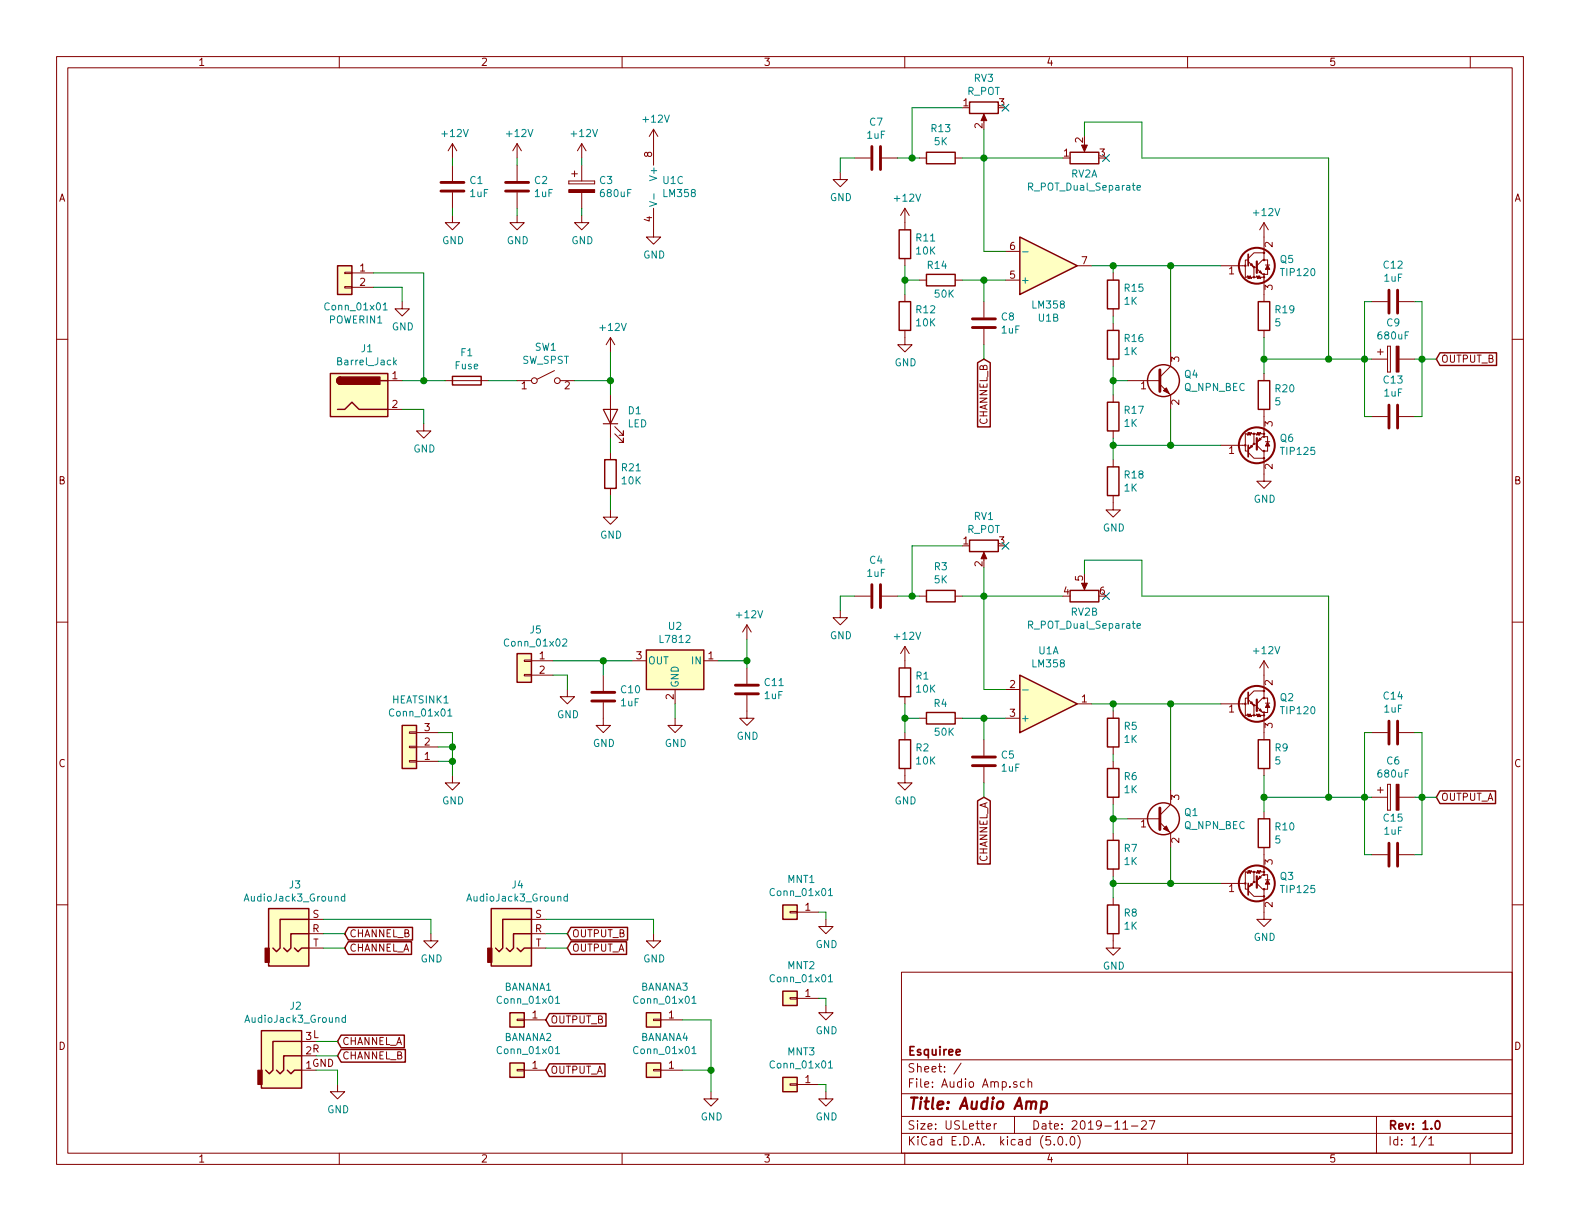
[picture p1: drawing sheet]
EESchema Schematic File Version 4
LIBS:Audio Amp-cache
EELAYER 26 0
EELAYER END
$Descr USLetter 11000 8500
encoding utf-8
Sheet 1 1
Title "Audio Amp"
Date "2019-11-27"
Rev "1.0"
Comp "Esquiree"
Comment1 ""
Comment2 ""
Comment3 ""
Comment4 ""
$EndDescr
$Comp
L Connector:Barrel_Jack J1
U 1 1
P 2500 2750
F 0 "J1" H 2555 3075 50  0000 C CNN
F 1 "Barrel_Jack" H 2555 2984 50  0000 C CNN
F 2 "DigiKey Library:BARREL_JACK" H 2550 2710 50  0001 C CNN
F 3 "~" H 2550 2710 50  0001 C CNN
	1    2500 2750
	1    0    0    -1  
$EndComp
$Comp
L Device:Fuse F1
U 1 1
P 3250 2650
F 0 "F1" V 3053 2650 50  0000 C CNN
F 1 "Fuse" V 3144 2650 50  0000 C CNN
F 2 "Resistors_SMD:R_1812" V 3180 2650 50  0001 C CNN
F 3 "~" H 3250 2650 50  0001 C CNN
	1    3250 2650
	0    1    1    0   
$EndComp
$Comp
L power:GND #PWR0101
U 1 1
P 2950 2950
F 0 "#PWR0101" H 2950 2700 50  0001 C CNN
F 1 "GND" H 2955 2777 50  0000 C CNN
F 2 "" H 2950 2950 50  0001 C CNN
F 3 "" H 2950 2950 50  0001 C CNN
	1    2950 2950
	1    0    0    -1  
$EndComp
$Comp
L power:+12V #PWR0102
U 1 1
P 4250 2450
F 0 "#PWR0102" H 4250 2300 50  0001 C CNN
F 1 "+12V" H 4265 2623 50  0000 C CNN
F 2 "" H 4250 2450 50  0001 C CNN
F 3 "" H 4250 2450 50  0001 C CNN
	1    4250 2450
	1    0    0    -1  
$EndComp
Wire Wire Line
	2950 2950 2950 2850
Wire Wire Line
	2950 2850 2800 2850
Wire Wire Line
	2800 2650 2950 2650
Wire Wire Line
	3400 2650 3600 2650
$Comp
L Device:C C1
U 1 1
P 3150 1300
F 0 "C1" H 3265 1346 50  0000 L CNN
F 1 "1uF" H 3265 1255 50  0000 L CNN
F 2 "Capacitors_SMD:C_0805" H 3188 1150 50  0001 C CNN
F 3 "~" H 3150 1300 50  0001 C CNN
	1    3150 1300
	1    0    0    -1  
$EndComp
$Comp
L power:GND #PWR0103
U 1 1
P 3150 1500
F 0 "#PWR0103" H 3150 1250 50  0001 C CNN
F 1 "GND" H 3155 1327 50  0000 C CNN
F 2 "" H 3150 1500 50  0001 C CNN
F 3 "" H 3150 1500 50  0001 C CNN
	1    3150 1500
	1    0    0    -1  
$EndComp
$Comp
L power:+12V #PWR0104
U 1 1
P 3150 1100
F 0 "#PWR0104" H 3150 950 50  0001 C CNN
F 1 "+12V" H 3165 1273 50  0000 C CNN
F 2 "" H 3150 1100 50  0001 C CNN
F 3 "" H 3150 1100 50  0001 C CNN
	1    3150 1100
	1    0    0    -1  
$EndComp
Wire Wire Line
	3150 1100 3150 1150
Wire Wire Line
	3150 1450 3150 1500
$Comp
L Device:C C2
U 1 1
P 3600 1300
F 0 "C2" H 3715 1346 50  0000 L CNN
F 1 "1uF" H 3715 1255 50  0000 L CNN
F 2 "Capacitors_SMD:C_0805" H 3638 1150 50  0001 C CNN
F 3 "~" H 3600 1300 50  0001 C CNN
	1    3600 1300
	1    0    0    -1  
$EndComp
$Comp
L power:GND #PWR0105
U 1 1
P 3600 1500
F 0 "#PWR0105" H 3600 1250 50  0001 C CNN
F 1 "GND" H 3605 1327 50  0000 C CNN
F 2 "" H 3600 1500 50  0001 C CNN
F 3 "" H 3600 1500 50  0001 C CNN
	1    3600 1500
	1    0    0    -1  
$EndComp
$Comp
L power:+12V #PWR0106
U 1 1
P 3600 1100
F 0 "#PWR0106" H 3600 950 50  0001 C CNN
F 1 "+12V" H 3615 1273 50  0000 C CNN
F 2 "" H 3600 1100 50  0001 C CNN
F 3 "" H 3600 1100 50  0001 C CNN
	1    3600 1100
	1    0    0    -1  
$EndComp
Wire Wire Line
	3600 1100 3600 1150
Wire Wire Line
	3600 1450 3600 1500
$Comp
L Device:CP C3
U 1 1
P 4050 1300
F 0 "C3" H 4168 1346 50  0000 L CNN
F 1 "680uF" H 4168 1255 50  0000 L CNN
F 2 "Capacitors_SMD:CP_Elec_10x10.5" H 4088 1150 50  0001 C CNN
F 3 "~" H 4050 1300 50  0001 C CNN
	1    4050 1300
	1    0    0    -1  
$EndComp
$Comp
L power:+12V #PWR0107
U 1 1
P 4050 1100
F 0 "#PWR0107" H 4050 950 50  0001 C CNN
F 1 "+12V" H 4065 1273 50  0000 C CNN
F 2 "" H 4050 1100 50  0001 C CNN
F 3 "" H 4050 1100 50  0001 C CNN
	1    4050 1100
	1    0    0    -1  
$EndComp
Wire Wire Line
	4050 1100 4050 1150
$Comp
L power:GND #PWR0108
U 1 1
P 4050 1500
F 0 "#PWR0108" H 4050 1250 50  0001 C CNN
F 1 "GND" H 4055 1327 50  0000 C CNN
F 2 "" H 4050 1500 50  0001 C CNN
F 3 "" H 4050 1500 50  0001 C CNN
	1    4050 1500
	1    0    0    -1  
$EndComp
Wire Wire Line
	4050 1450 4050 1500
$Comp
L Device:R R2
U 1 1
P 6300 5250
F 0 "R2" H 6370 5296 50  0000 L CNN
F 1 "10K" H 6370 5205 50  0000 L CNN
F 2 "Resistors_SMD:R_0805" V 6230 5250 50  0001 C CNN
F 3 "~" H 6300 5250 50  0001 C CNN
	1    6300 5250
	1    0    0    -1  
$EndComp
$Comp
L Device:R R1
U 1 1
P 6300 4750
F 0 "R1" H 6370 4796 50  0000 L CNN
F 1 "10K" H 6370 4705 50  0000 L CNN
F 2 "Resistors_SMD:R_0805" V 6230 4750 50  0001 C CNN
F 3 "~" H 6300 4750 50  0001 C CNN
	1    6300 4750
	1    0    0    -1  
$EndComp
$Comp
L power:GND #PWR0109
U 1 1
P 6300 5400
F 0 "#PWR0109" H 6300 5150 50  0001 C CNN
F 1 "GND" H 6305 5227 50  0000 C CNN
F 2 "" H 6300 5400 50  0001 C CNN
F 3 "" H 6300 5400 50  0001 C CNN
	1    6300 5400
	1    0    0    -1  
$EndComp
$Comp
L power:+12V #PWR0110
U 1 1
P 6300 4600
F 0 "#PWR0110" H 6300 4450 50  0001 C CNN
F 1 "+12V" H 6315 4773 50  0000 C CNN
F 2 "" H 6300 4600 50  0001 C CNN
F 3 "" H 6300 4600 50  0001 C CNN
	1    6300 4600
	1    0    0    -1  
$EndComp
Wire Wire Line
	6300 5100 6300 5000
$Comp
L Device:R R4
U 1 1
P 6550 5000
F 0 "R4" V 6650 4950 50  0000 L CNN
F 1 "50K" V 6450 4900 50  0000 L CNN
F 2 "Resistors_SMD:R_0805" V 6480 5000 50  0001 C CNN
F 3 "~" H 6550 5000 50  0001 C CNN
	1    6550 5000
	0    -1   -1   0   
$EndComp
Wire Wire Line
	6400 5000 6300 5000
Connection ~ 6300 5000
Wire Wire Line
	6300 5000 6300 4900
$Comp
L Amplifier_Operational:LM358 U1
U 1 1
P 7300 4900
F 0 "U1" H 7300 4533 50  0000 C CNN
F 1 "LM358" H 7300 4624 50  0000 C CNN
F 2 "" H 7300 4900 50  0001 C CNN
F 3 "http://www.ti.com/lit/ds/symlink/lm2904-n.pdf" H 7300 4900 50  0001 C CNN
	1    7300 4900
	1    0    0    1   
$EndComp
$Comp
L Amplifier_Operational:LM358 U1
U 2 1
P 7300 1850
F 0 "U1" H 7300 2217 50  0000 C CNN
F 1 "LM358" H 7300 2126 50  0000 C CNN
F 2 "Housings_SOIC:SOIC-8_3.9x4.9mm_Pitch1.27mm" H 7300 1850 50  0001 C CNN
F 3 "http://www.ti.com/lit/ds/symlink/lm2904-n.pdf" H 7300 1850 50  0001 C CNN
	2    7300 1850
	1    0    0    1   
$EndComp
$Comp
L Amplifier_Operational:LM358 U1
U 3 1
P 4650 1300
F 0 "U1" H 4608 1346 50  0000 L CNN
F 1 "LM358" H 4608 1255 50  0000 L CNN
F 2 "" H 4650 1300 50  0001 C CNN
F 3 "http://www.ti.com/lit/ds/symlink/lm2904-n.pdf" H 4650 1300 50  0001 C CNN
	3    4650 1300
	1    0    0    -1  
$EndComp
$Comp
L power:GND #PWR0111
U 1 1
P 4550 1600
F 0 "#PWR0111" H 4550 1350 50  0001 C CNN
F 1 "GND" H 4555 1427 50  0000 C CNN
F 2 "" H 4550 1600 50  0001 C CNN
F 3 "" H 4550 1600 50  0001 C CNN
	1    4550 1600
	1    0    0    -1  
$EndComp
$Comp
L power:+12V #PWR0112
U 1 1
P 4550 1000
F 0 "#PWR0112" H 4550 850 50  0001 C CNN
F 1 "+12V" H 4565 1173 50  0000 C CNN
F 2 "" H 4550 1000 50  0001 C CNN
F 3 "" H 4550 1000 50  0001 C CNN
	1    4550 1000
	1    0    0    -1  
$EndComp
$Comp
L Device:C C5
U 1 1
P 6850 5300
F 0 "C5" H 6965 5346 50  0000 L CNN
F 1 "1uF" H 6965 5255 50  0000 L CNN
F 2 "Capacitors_SMD:C_0805" H 6888 5150 50  0001 C CNN
F 3 "~" H 6850 5300 50  0001 C CNN
	1    6850 5300
	1    0    0    -1  
$EndComp
Wire Wire Line
	6850 5150 6850 5000
Wire Wire Line
	6850 5000 7000 5000
Wire Wire Line
	6850 5000 6700 5000
Connection ~ 6850 5000
Text GLabel 6850 5550 3    50   Input ~ 0
CHANNEL_A
Wire Wire Line
	6850 5550 6850 5450
$Comp
L Device:R R3
U 1 1
P 6550 4150
F 0 "R3" V 6343 4150 50  0000 C CNN
F 1 "5K" V 6434 4150 50  0000 C CNN
F 2 "Resistors_SMD:R_0805" V 6480 4150 50  0001 C CNN
F 3 "~" H 6550 4150 50  0001 C CNN
	1    6550 4150
	0    1    1    0   
$EndComp
$Comp
L Device:C C4
U 1 1
P 6100 4150
F 0 "C4" V 5848 4150 50  0000 C CNN
F 1 "1uF" V 5939 4150 50  0000 C CNN
F 2 "Capacitors_SMD:C_0805" H 6138 4000 50  0001 C CNN
F 3 "~" H 6100 4150 50  0001 C CNN
	1    6100 4150
	0    1    1    0   
$EndComp
$Comp
L power:GND #PWR0113
U 1 1
P 5850 4250
F 0 "#PWR0113" H 5850 4000 50  0001 C CNN
F 1 "GND" H 5855 4077 50  0000 C CNN
F 2 "" H 5850 4250 50  0001 C CNN
F 3 "" H 5850 4250 50  0001 C CNN
	1    5850 4250
	1    0    0    -1  
$EndComp
Wire Wire Line
	5850 4250 5850 4150
Wire Wire Line
	5850 4150 5950 4150
Wire Wire Line
	6250 4150 6350 4150
$Comp
L Device:R_POT RV1
U 1 1
P 6850 3800
F 0 "RV1" V 6643 3800 50  0000 C CNN
F 1 "R_POT" V 6734 3800 50  0000 C CNN
F 2 "TEST:Potentiometer_Trimmer_Vishay_T73YP_Horizontal" H 6850 3800 50  0001 C CNN
F 3 "~" H 6850 3800 50  0001 C CNN
	1    6850 3800
	0    -1   1    0   
$EndComp
Wire Wire Line
	6850 3950 6850 4150
Wire Wire Line
	6850 4150 6700 4150
Wire Wire Line
	6700 3800 6350 3800
Wire Wire Line
	6350 3800 6350 4150
Connection ~ 6350 4150
Wire Wire Line
	6350 4150 6400 4150
Wire Wire Line
	7000 4800 6850 4800
Wire Wire Line
	6850 4800 6850 4150
Connection ~ 6850 4150
Wire Wire Line
	7400 4150 6850 4150
Wire Wire Line
	7550 4000 7550 3900
Wire Wire Line
	7550 3900 7950 3900
Wire Wire Line
	7950 3900 7950 4150
NoConn ~ 7700 4150
NoConn ~ 7000 3800
$Comp
L Device:R R5
U 1 1
P 7750 5100
F 0 "R5" H 7820 5146 50  0000 L CNN
F 1 "1K" H 7820 5055 50  0000 L CNN
F 2 "Resistors_SMD:R_0805" V 7680 5100 50  0001 C CNN
F 3 "~" H 7750 5100 50  0001 C CNN
	1    7750 5100
	1    0    0    -1  
$EndComp
$Comp
L Device:R R6
U 1 1
P 7750 5450
F 0 "R6" H 7820 5496 50  0000 L CNN
F 1 "1K" H 7820 5405 50  0000 L CNN
F 2 "Resistors_SMD:R_0805" V 7680 5450 50  0001 C CNN
F 3 "~" H 7750 5450 50  0001 C CNN
	1    7750 5450
	1    0    0    -1  
$EndComp
Wire Wire Line
	7750 5300 7750 5250
Wire Wire Line
	7750 4950 7750 4900
Wire Wire Line
	7750 4900 7600 4900
$Comp
L Device:Q_NPN_BEC Q1
U 1 1
P 8050 5700
F 0 "Q1" H 8241 5746 50  0000 L CNN
F 1 "Q_NPN_BEC" H 8241 5655 50  0000 L CNN
F 2 "TO_SOT_Packages_SMD:SOT-23" H 8250 5800 50  0001 C CNN
F 3 "~" H 8050 5700 50  0001 C CNN
	1    8050 5700
	1    0    0    -1  
$EndComp
$Comp
L Device:R R7
U 1 1
P 7750 5950
F 0 "R7" H 7820 5996 50  0000 L CNN
F 1 "1K" H 7820 5905 50  0000 L CNN
F 2 "Resistors_SMD:R_0805" V 7680 5950 50  0001 C CNN
F 3 "~" H 7750 5950 50  0001 C CNN
	1    7750 5950
	1    0    0    -1  
$EndComp
Wire Wire Line
	7750 5800 7750 5700
Wire Wire Line
	7850 5700 7750 5700
Connection ~ 7750 5700
Wire Wire Line
	7750 5700 7750 5600
Wire Wire Line
	8150 4900 7750 4900
Wire Wire Line
	8150 4900 8150 5500
Connection ~ 7750 4900
Wire Wire Line
	7750 6100 7750 6150
Wire Wire Line
	7750 6150 8150 6150
Wire Wire Line
	8150 6150 8150 5900
$Comp
L Device:R R8
U 1 1
P 7750 6400
F 0 "R8" H 7820 6446 50  0000 L CNN
F 1 "1K" H 7820 6355 50  0000 L CNN
F 2 "Resistors_SMD:R_0805" V 7680 6400 50  0001 C CNN
F 3 "~" H 7750 6400 50  0001 C CNN
	1    7750 6400
	1    0    0    -1  
$EndComp
Wire Wire Line
	7750 6250 7750 6150
Connection ~ 7750 6150
$Comp
L power:GND #PWR0114
U 1 1
P 7750 6550
F 0 "#PWR0114" H 7750 6300 50  0001 C CNN
F 1 "GND" H 7755 6377 50  0000 C CNN
F 2 "" H 7750 6550 50  0001 C CNN
F 3 "" H 7750 6550 50  0001 C CNN
	1    7750 6550
	1    0    0    -1  
$EndComp
$Comp
L Transistor_BJT:TIP120 Q2
U 1 1
P 8700 4900
F 0 "Q2" H 8907 4946 50  0000 L CNN
F 1 "TIP120" H 8907 4855 50  0000 L CNN
F 2 "TEST:TO-220-3_Horizontal_SOLDERTAB" H 8900 4825 50  0001 L CIN
F 3 "http://www.fairchildsemi.com/ds/TI/TIP120.pdf" H 8700 4900 50  0001 L CNN
	1    8700 4900
	1    0    0    -1  
$EndComp
$Comp
L Transistor_BJT:TIP125 Q3
U 1 1
P 8700 6150
F 0 "Q3" H 8907 6104 50  0000 L CNN
F 1 "TIP125" H 8907 6195 50  0000 L CNN
F 2 "TEST:TO-220-3_Horizontal_SOLDERTAB" H 8900 6075 50  0001 L CIN
F 3 "http://www.fairchildsemi.com/ds/TI/TIP125.pdf" H 8700 6150 50  0001 L CNN
	1    8700 6150
	1    0    0    1   
$EndComp
Wire Wire Line
	8500 4900 8150 4900
Connection ~ 8150 4900
Wire Wire Line
	8500 6150 8150 6150
Connection ~ 8150 6150
$Comp
L Device:R R9
U 1 1
P 8800 5250
F 0 "R9" H 8870 5296 50  0000 L CNN
F 1 "5" H 8870 5205 50  0000 L CNN
F 2 "Resistors_THT:R_Axial_DIN0411_L9.9mm_D3.6mm_P15.24mm_Horizontal" V 8730 5250 50  0001 C CNN
F 3 "~" H 8800 5250 50  0001 C CNN
	1    8800 5250
	1    0    0    -1  
$EndComp
$Comp
L Device:R R10
U 1 1
P 8800 5800
F 0 "R10" H 8870 5846 50  0000 L CNN
F 1 "5" H 8870 5755 50  0000 L CNN
F 2 "Resistors_THT:R_Axial_DIN0411_L9.9mm_D3.6mm_P15.24mm_Horizontal" V 8730 5800 50  0001 C CNN
F 3 "~" H 8800 5800 50  0001 C CNN
	1    8800 5800
	1    0    0    -1  
$EndComp
$Comp
L power:GND #PWR0115
U 1 1
P 8800 6350
F 0 "#PWR0115" H 8800 6100 50  0001 C CNN
F 1 "GND" H 8805 6177 50  0000 C CNN
F 2 "" H 8800 6350 50  0001 C CNN
F 3 "" H 8800 6350 50  0001 C CNN
	1    8800 6350
	1    0    0    -1  
$EndComp
$Comp
L power:+12V #PWR0116
U 1 1
P 8800 4700
F 0 "#PWR0116" H 8800 4550 50  0001 C CNN
F 1 "+12V" H 8815 4873 50  0000 C CNN
F 2 "" H 8800 4700 50  0001 C CNN
F 3 "" H 8800 4700 50  0001 C CNN
	1    8800 4700
	1    0    0    -1  
$EndComp
Wire Wire Line
	8800 5650 8800 5550
$Comp
L Device:CP C6
U 1 1
P 9700 5550
F 0 "C6" V 9445 5550 50  0000 C CNN
F 1 "680uF" V 9536 5550 50  0000 C CNN
F 2 "Capacitors_SMD:CP_Elec_10x10.5" H 9738 5400 50  0001 C CNN
F 3 "~" H 9700 5550 50  0001 C CNN
	1    9700 5550
	0    -1   1    0   
$EndComp
Connection ~ 8800 5550
Wire Wire Line
	8800 5550 8800 5400
Wire Wire Line
	9250 4150 9250 5550
Wire Wire Line
	7950 4150 9250 4150
Wire Wire Line
	8800 5550 9250 5550
Connection ~ 9250 5550
Wire Wire Line
	9250 5550 9500 5550
Text GLabel 10000 5550 2    50   Input ~ 0
OUTPUT_A
Wire Wire Line
	10000 5550 9900 5550
$Comp
L Device:R R12
U 1 1
P 6300 2200
F 0 "R12" H 6370 2246 50  0000 L CNN
F 1 "10K" H 6370 2155 50  0000 L CNN
F 2 "Resistors_SMD:R_0805" V 6230 2200 50  0001 C CNN
F 3 "~" H 6300 2200 50  0001 C CNN
	1    6300 2200
	1    0    0    -1  
$EndComp
$Comp
L Device:R R11
U 1 1
P 6300 1700
F 0 "R11" H 6370 1746 50  0000 L CNN
F 1 "10K" H 6370 1655 50  0000 L CNN
F 2 "Resistors_SMD:R_0805" V 6230 1700 50  0001 C CNN
F 3 "~" H 6300 1700 50  0001 C CNN
	1    6300 1700
	1    0    0    -1  
$EndComp
$Comp
L power:GND #PWR0117
U 1 1
P 6300 2350
F 0 "#PWR0117" H 6300 2100 50  0001 C CNN
F 1 "GND" H 6305 2177 50  0000 C CNN
F 2 "" H 6300 2350 50  0001 C CNN
F 3 "" H 6300 2350 50  0001 C CNN
	1    6300 2350
	1    0    0    -1  
$EndComp
$Comp
L power:+12V #PWR0118
U 1 1
P 6300 1550
F 0 "#PWR0118" H 6300 1400 50  0001 C CNN
F 1 "+12V" H 6315 1723 50  0000 C CNN
F 2 "" H 6300 1550 50  0001 C CNN
F 3 "" H 6300 1550 50  0001 C CNN
	1    6300 1550
	1    0    0    -1  
$EndComp
Wire Wire Line
	6300 2050 6300 1950
$Comp
L Device:R R14
U 1 1
P 6550 1950
F 0 "R14" V 6650 1900 50  0000 L CNN
F 1 "50K" V 6450 1850 50  0000 L CNN
F 2 "Resistors_SMD:R_0805" V 6480 1950 50  0001 C CNN
F 3 "~" H 6550 1950 50  0001 C CNN
	1    6550 1950
	0    -1   -1   0   
$EndComp
Wire Wire Line
	6400 1950 6300 1950
Connection ~ 6300 1950
Wire Wire Line
	6300 1950 6300 1850
$Comp
L Device:C C8
U 1 1
P 6850 2250
F 0 "C8" H 6965 2296 50  0000 L CNN
F 1 "1uF" H 6965 2205 50  0000 L CNN
F 2 "Capacitors_SMD:C_0805" H 6888 2100 50  0001 C CNN
F 3 "~" H 6850 2250 50  0001 C CNN
	1    6850 2250
	1    0    0    -1  
$EndComp
Wire Wire Line
	6850 2100 6850 1950
Wire Wire Line
	6850 1950 7000 1950
Wire Wire Line
	6850 1950 6700 1950
Connection ~ 6850 1950
Text GLabel 6850 2500 3    50   Input ~ 0
CHANNEL_B
Wire Wire Line
	6850 2500 6850 2400
$Comp
L Device:R R13
U 1 1
P 6550 1100
F 0 "R13" V 6343 1100 50  0000 C CNN
F 1 "5K" V 6434 1100 50  0000 C CNN
F 2 "Resistors_SMD:R_0805" V 6480 1100 50  0001 C CNN
F 3 "~" H 6550 1100 50  0001 C CNN
	1    6550 1100
	0    1    1    0   
$EndComp
$Comp
L Device:C C7
U 1 1
P 6100 1100
F 0 "C7" V 5848 1100 50  0000 C CNN
F 1 "1uF" V 5939 1100 50  0000 C CNN
F 2 "Capacitors_SMD:C_0805" H 6138 950 50  0001 C CNN
F 3 "~" H 6100 1100 50  0001 C CNN
	1    6100 1100
	0    1    1    0   
$EndComp
$Comp
L power:GND #PWR0119
U 1 1
P 5850 1200
F 0 "#PWR0119" H 5850 950 50  0001 C CNN
F 1 "GND" H 5855 1027 50  0000 C CNN
F 2 "" H 5850 1200 50  0001 C CNN
F 3 "" H 5850 1200 50  0001 C CNN
	1    5850 1200
	1    0    0    -1  
$EndComp
Wire Wire Line
	5850 1200 5850 1100
Wire Wire Line
	5850 1100 5950 1100
Wire Wire Line
	6250 1100 6350 1100
$Comp
L Device:R_POT RV3
U 1 1
P 6850 750
F 0 "RV3" V 6643 750 50  0000 C CNN
F 1 "R_POT" V 6734 750 50  0000 C CNN
F 2 "TEST:Potentiometer_Trimmer_Vishay_T73YP_Horizontal" H 6850 750 50  0001 C CNN
F 3 "~" H 6850 750 50  0001 C CNN
	1    6850 750 
	0    -1   1    0   
$EndComp
Wire Wire Line
	6850 900  6850 1100
Wire Wire Line
	6850 1100 6700 1100
Wire Wire Line
	6700 750  6350 750 
Wire Wire Line
	6350 750  6350 1100
Connection ~ 6350 1100
Wire Wire Line
	6350 1100 6400 1100
Wire Wire Line
	7000 1750 6850 1750
Wire Wire Line
	6850 1750 6850 1100
Connection ~ 6850 1100
Wire Wire Line
	7400 1100 6850 1100
Wire Wire Line
	7550 950  7550 850 
Wire Wire Line
	7550 850  7950 850 
Wire Wire Line
	7950 850  7950 1100
NoConn ~ 7700 1100
NoConn ~ 7000 750 
$Comp
L Device:R R15
U 1 1
P 7750 2050
F 0 "R15" H 7820 2096 50  0000 L CNN
F 1 "1K" H 7820 2005 50  0000 L CNN
F 2 "Resistors_SMD:R_0805" V 7680 2050 50  0001 C CNN
F 3 "~" H 7750 2050 50  0001 C CNN
	1    7750 2050
	1    0    0    -1  
$EndComp
$Comp
L Device:R R16
U 1 1
P 7750 2400
F 0 "R16" H 7820 2446 50  0000 L CNN
F 1 "1K" H 7820 2355 50  0000 L CNN
F 2 "Resistors_SMD:R_0805" V 7680 2400 50  0001 C CNN
F 3 "~" H 7750 2400 50  0001 C CNN
	1    7750 2400
	1    0    0    -1  
$EndComp
Wire Wire Line
	7750 2250 7750 2200
Wire Wire Line
	7750 1900 7750 1850
Wire Wire Line
	7750 1850 7600 1850
$Comp
L Device:Q_NPN_BEC Q4
U 1 1
P 8050 2650
F 0 "Q4" H 8241 2696 50  0000 L CNN
F 1 "Q_NPN_BEC" H 8241 2605 50  0000 L CNN
F 2 "TO_SOT_Packages_SMD:SOT-23" H 8250 2750 50  0001 C CNN
F 3 "~" H 8050 2650 50  0001 C CNN
	1    8050 2650
	1    0    0    -1  
$EndComp
$Comp
L Device:R R17
U 1 1
P 7750 2900
F 0 "R17" H 7820 2946 50  0000 L CNN
F 1 "1K" H 7820 2855 50  0000 L CNN
F 2 "Resistors_SMD:R_0805" V 7680 2900 50  0001 C CNN
F 3 "~" H 7750 2900 50  0001 C CNN
	1    7750 2900
	1    0    0    -1  
$EndComp
Wire Wire Line
	7750 2750 7750 2650
Wire Wire Line
	7850 2650 7750 2650
Connection ~ 7750 2650
Wire Wire Line
	7750 2650 7750 2550
Wire Wire Line
	8150 1850 7750 1850
Wire Wire Line
	8150 1850 8150 2450
Connection ~ 7750 1850
Wire Wire Line
	7750 3050 7750 3100
Wire Wire Line
	7750 3100 8150 3100
Wire Wire Line
	8150 3100 8150 2850
$Comp
L Device:R R18
U 1 1
P 7750 3350
F 0 "R18" H 7820 3396 50  0000 L CNN
F 1 "1K" H 7820 3305 50  0000 L CNN
F 2 "Resistors_SMD:R_0805" V 7680 3350 50  0001 C CNN
F 3 "~" H 7750 3350 50  0001 C CNN
	1    7750 3350
	1    0    0    -1  
$EndComp
Wire Wire Line
	7750 3200 7750 3100
Connection ~ 7750 3100
$Comp
L power:GND #PWR0120
U 1 1
P 7750 3500
F 0 "#PWR0120" H 7750 3250 50  0001 C CNN
F 1 "GND" H 7755 3327 50  0000 C CNN
F 2 "" H 7750 3500 50  0001 C CNN
F 3 "" H 7750 3500 50  0001 C CNN
	1    7750 3500
	1    0    0    -1  
$EndComp
$Comp
L Transistor_BJT:TIP120 Q5
U 1 1
P 8700 1850
F 0 "Q5" H 8907 1896 50  0000 L CNN
F 1 "TIP120" H 8907 1805 50  0000 L CNN
F 2 "TEST:TO-220-3_Horizontal_SOLDERTAB" H 8900 1775 50  0001 L CIN
F 3 "http://www.fairchildsemi.com/ds/TI/TIP120.pdf" H 8700 1850 50  0001 L CNN
	1    8700 1850
	1    0    0    -1  
$EndComp
$Comp
L Transistor_BJT:TIP125 Q6
U 1 1
P 8700 3100
F 0 "Q6" H 8907 3054 50  0000 L CNN
F 1 "TIP125" H 8907 3145 50  0000 L CNN
F 2 "TEST:TO-220-3_Horizontal_SOLDERTAB" H 8900 3025 50  0001 L CIN
F 3 "http://www.fairchildsemi.com/ds/TI/TIP125.pdf" H 8700 3100 50  0001 L CNN
	1    8700 3100
	1    0    0    1   
$EndComp
Wire Wire Line
	8500 1850 8150 1850
Connection ~ 8150 1850
Wire Wire Line
	8500 3100 8150 3100
Connection ~ 8150 3100
$Comp
L Device:R R19
U 1 1
P 8800 2200
F 0 "R19" H 8870 2246 50  0000 L CNN
F 1 "5" H 8870 2155 50  0000 L CNN
F 2 "Resistors_THT:R_Axial_DIN0411_L9.9mm_D3.6mm_P15.24mm_Horizontal" V 8730 2200 50  0001 C CNN
F 3 "~" H 8800 2200 50  0001 C CNN
	1    8800 2200
	1    0    0    -1  
$EndComp
$Comp
L Device:R R20
U 1 1
P 8800 2750
F 0 "R20" H 8870 2796 50  0000 L CNN
F 1 "5" H 8870 2705 50  0000 L CNN
F 2 "Resistors_THT:R_Axial_DIN0411_L9.9mm_D3.6mm_P15.24mm_Horizontal" V 8730 2750 50  0001 C CNN
F 3 "~" H 8800 2750 50  0001 C CNN
	1    8800 2750
	1    0    0    -1  
$EndComp
$Comp
L power:GND #PWR0121
U 1 1
P 8800 3300
F 0 "#PWR0121" H 8800 3050 50  0001 C CNN
F 1 "GND" H 8805 3127 50  0000 C CNN
F 2 "" H 8800 3300 50  0001 C CNN
F 3 "" H 8800 3300 50  0001 C CNN
	1    8800 3300
	1    0    0    -1  
$EndComp
$Comp
L power:+12V #PWR0122
U 1 1
P 8800 1650
F 0 "#PWR0122" H 8800 1500 50  0001 C CNN
F 1 "+12V" H 8815 1823 50  0000 C CNN
F 2 "" H 8800 1650 50  0001 C CNN
F 3 "" H 8800 1650 50  0001 C CNN
	1    8800 1650
	1    0    0    -1  
$EndComp
Wire Wire Line
	8800 2600 8800 2500
$Comp
L Device:CP C9
U 1 1
P 9700 2500
F 0 "C9" V 9445 2500 50  0000 C CNN
F 1 "680uF" V 9536 2500 50  0000 C CNN
F 2 "Capacitors_SMD:CP_Elec_10x10.5" H 9738 2350 50  0001 C CNN
F 3 "~" H 9700 2500 50  0001 C CNN
	1    9700 2500
	0    -1   1    0   
$EndComp
Connection ~ 8800 2500
Wire Wire Line
	8800 2500 8800 2350
Wire Wire Line
	9250 1100 9250 2500
Wire Wire Line
	7950 1100 9250 1100
Wire Wire Line
	8800 2500 9250 2500
Connection ~ 9250 2500
Wire Wire Line
	9250 2500 9500 2500
Text GLabel 10000 2500 2    50   Input ~ 0
OUTPUT_B
Wire Wire Line
	10000 2500 9900 2500
$Comp
L Switch:SW_SPST SW1
U 1 1
P 3800 2650
F 0 "SW1" H 3800 2885 50  0000 C CNN
F 1 "SW_SPST" H 3800 2794 50  0000 C CNN
F 2 "Buttons_Switches_THT:SW_PUSH_6mm" H 3800 2650 50  0001 C CNN
F 3 "" H 3800 2650 50  0001 C CNN
	1    3800 2650
	1    0    0    -1  
$EndComp
Wire Wire Line
	4000 2650 4250 2650
Wire Wire Line
	4250 2450 4250 2650
$Comp
L ALS31313:AUDIO3PIN J2
U 1 1
P 1950 7100
F 0 "J2" H 2059 7198 50  0000 C CNN
F 1 "AudioJack3_Ground" H 2059 7107 50  0000 C CNN
F 2 "TEST:Audio_5_Pin" H 1950 7100 50  0001 C CNN
F 3 "~" H 1950 7100 50  0001 C CNN
	1    1950 7100
	1    0    0    -1  
$EndComp
$Comp
L power:GND #PWR0123
U 1 1
P 2350 7550
F 0 "#PWR0123" H 2350 7300 50  0001 C CNN
F 1 "GND" H 2355 7377 50  0000 C CNN
F 2 "" H 2350 7550 50  0001 C CNN
F 3 "" H 2350 7550 50  0001 C CNN
	1    2350 7550
	1    0    0    -1  
$EndComp
Text GLabel 2350 7250 2    50   Input ~ 0
CHANNEL_A
Text GLabel 2350 7350 2    50   Input ~ 0
CHANNEL_B
Wire Wire Line
	2350 7250 2200 7250
Wire Wire Line
	2200 7350 2350 7350
Wire Wire Line
	2350 7550 2350 7450
Wire Wire Line
	2350 7450 2200 7450
$Comp
L Connector:AudioJack3_Ground J3
U 1 1
P 2050 6500
F 0 "J3" H 2054 6842 50  0000 C CNN
F 1 "AudioJack3_Ground" H 2054 6751 50  0000 C CNN
F 2 "DigiKey Library:Headphone_Jack_6.35mm_SN49B12B" H 2050 6500 50  0001 C CNN
F 3 "~" H 2050 6500 50  0001 C CNN
	1    2050 6500
	1    0    0    -1  
$EndComp
$Comp
L power:GND #PWR0124
U 1 1
P 3000 6500
F 0 "#PWR0124" H 3000 6250 50  0001 C CNN
F 1 "GND" H 3005 6327 50  0000 C CNN
F 2 "" H 3000 6500 50  0001 C CNN
F 3 "" H 3000 6500 50  0001 C CNN
	1    3000 6500
	1    0    0    -1  
$EndComp
Text GLabel 2400 6600 2    50   Input ~ 0
CHANNEL_A
Text GLabel 2400 6500 2    50   Input ~ 0
CHANNEL_B
Wire Wire Line
	2250 6500 2400 6500
Wire Wire Line
	2400 6600 2250 6600
Wire Wire Line
	3000 6500 3000 6400
Wire Wire Line
	2250 6400 3000 6400
$Comp
L Connector:AudioJack3_Ground J4
U 1 1
P 3600 6500
F 0 "J4" H 3604 6842 50  0000 C CNN
F 1 "AudioJack3_Ground" H 3604 6751 50  0000 C CNN
F 2 "DigiKey Library:Headphone_Jack_6.35mm_SN49B12B" H 3600 6500 50  0001 C CNN
F 3 "~" H 3600 6500 50  0001 C CNN
	1    3600 6500
	1    0    0    -1  
$EndComp
$Comp
L power:GND #PWR0125
U 1 1
P 4550 6500
F 0 "#PWR0125" H 4550 6250 50  0001 C CNN
F 1 "GND" H 4555 6327 50  0000 C CNN
F 2 "" H 4550 6500 50  0001 C CNN
F 3 "" H 4550 6500 50  0001 C CNN
	1    4550 6500
	1    0    0    -1  
$EndComp
Text GLabel 3950 6600 2    50   Input ~ 0
OUTPUT_A
Text GLabel 3950 6500 2    50   Input ~ 0
OUTPUT_B
Wire Wire Line
	3800 6500 3950 6500
Wire Wire Line
	3950 6600 3800 6600
Wire Wire Line
	4550 6500 4550 6400
Wire Wire Line
	3800 6400 4550 6400
$Comp
L Connector_Generic:Conn_01x01 BANANA1
U 1 1
P 3600 7100
F 0 "BANANA1" H 3520 6875 50  0000 C CNN
F 1 "Conn_01x01" H 3520 6966 50  0000 C CNN
F 2 "TEST:Banana_RA_FULL_Plug" H 3600 7100 50  0001 C CNN
F 3 "~" H 3600 7100 50  0001 C CNN
	1    3600 7100
	-1   0    0    1   
$EndComp
$Comp
L Connector_Generic:Conn_01x01 BANANA2
U 1 1
P 3600 7450
F 0 "BANANA2" H 3520 7225 50  0000 C CNN
F 1 "Conn_01x01" H 3520 7316 50  0000 C CNN
F 2 "TEST:Banana_RA_FULL_Plug" H 3600 7450 50  0001 C CNN
F 3 "~" H 3600 7450 50  0001 C CNN
	1    3600 7450
	-1   0    0    1   
$EndComp
$Comp
L Connector_Generic:Conn_01x01 BANANA3
U 1 1
P 4550 7100
F 0 "BANANA3" H 4470 6875 50  0000 C CNN
F 1 "Conn_01x01" H 4470 6966 50  0000 C CNN
F 2 "TEST:Banana_RA_FULL_Plug" H 4550 7100 50  0001 C CNN
F 3 "~" H 4550 7100 50  0001 C CNN
	1    4550 7100
	-1   0    0    1   
$EndComp
$Comp
L Connector_Generic:Conn_01x01 BANANA4
U 1 1
P 4550 7450
F 0 "BANANA4" H 4470 7225 50  0000 C CNN
F 1 "Conn_01x01" H 4470 7316 50  0000 C CNN
F 2 "TEST:Banana_RA_FULL_Plug" H 4550 7450 50  0001 C CNN
F 3 "~" H 4550 7450 50  0001 C CNN
	1    4550 7450
	-1   0    0    1   
$EndComp
Text GLabel 3800 7450 2    50   Input ~ 0
OUTPUT_A
Text GLabel 3800 7100 2    50   Input ~ 0
OUTPUT_B
$Comp
L power:GND #PWR0126
U 1 1
P 4950 7600
F 0 "#PWR0126" H 4950 7350 50  0001 C CNN
F 1 "GND" H 4955 7427 50  0000 C CNN
F 2 "" H 4950 7600 50  0001 C CNN
F 3 "" H 4950 7600 50  0001 C CNN
	1    4950 7600
	1    0    0    -1  
$EndComp
Wire Wire Line
	4950 7600 4950 7450
Wire Wire Line
	4950 7100 4750 7100
Wire Wire Line
	4750 7450 4950 7450
Connection ~ 4950 7450
Wire Wire Line
	4950 7450 4950 7100
$Comp
L Connector_Generic:Conn_01x03 HEATSINK1
U 1 1
P 2850 5200
F 0 "HEATSINK1" H 2770 4875 50  0000 C CNN
F 1 "Conn_01x01" H 2770 4966 50  0000 C CNN
F 2 "TEST:55mm_heatsink" H 2850 5200 50  0001 C CNN
F 3 "~" H 2850 5200 50  0001 C CNN
	1    2850 5200
	-1   0    0    1   
$EndComp
$Comp
L power:GND #PWR0127
U 1 1
P 3150 5400
F 0 "#PWR0127" H 3150 5150 50  0001 C CNN
F 1 "GND" H 3155 5227 50  0000 C CNN
F 2 "" H 3150 5400 50  0001 C CNN
F 3 "" H 3150 5400 50  0001 C CNN
	1    3150 5400
	1    0    0    -1  
$EndComp
Wire Wire Line
	3150 5300 3150 5200
Wire Wire Line
	3150 5200 3050 5200
$Comp
L Device:LED D1
U 1 1
P 4250 2900
F 0 "D1" V 4288 2783 50  0000 R CNN
F 1 "LED" V 4197 2783 50  0000 R CNN
F 2 "LEDs:LED_0805" H 4250 2900 50  0001 C CNN
F 3 "~" H 4250 2900 50  0001 C CNN
	1    4250 2900
	0    -1   -1   0   
$EndComp
$Comp
L Device:R R21
U 1 1
P 4250 3300
F 0 "R21" H 4320 3346 50  0000 L CNN
F 1 "10K" H 4320 3255 50  0000 L CNN
F 2 "Resistors_SMD:R_0805" V 4180 3300 50  0001 C CNN
F 3 "~" H 4250 3300 50  0001 C CNN
	1    4250 3300
	1    0    0    -1  
$EndComp
$Comp
L power:GND #PWR0128
U 1 1
P 4250 3550
F 0 "#PWR0128" H 4250 3300 50  0001 C CNN
F 1 "GND" H 4255 3377 50  0000 C CNN
F 2 "" H 4250 3550 50  0001 C CNN
F 3 "" H 4250 3550 50  0001 C CNN
	1    4250 3550
	1    0    0    -1  
$EndComp
Wire Wire Line
	4250 3550 4250 3450
Wire Wire Line
	4250 3150 4250 3050
Wire Wire Line
	4250 2750 4250 2650
Connection ~ 4250 2650
$Comp
L Device:R_POT_Dual_Separate RV2
U 1 1
P 7550 1100
F 0 "RV2" V 7436 1100 50  0000 C CNN
F 1 "R_POT_Dual_Separate" V 7345 1100 50  0000 C CNN
F 2 "" H 7550 1100 50  0001 C CNN
F 3 "~" H 7550 1100 50  0001 C CNN
	1    7550 1100
	0    -1   -1   0   
$EndComp
$Comp
L Device:R_POT_Dual_Separate RV2
U 2 1
P 7550 4150
F 0 "RV2" V 7436 4150 50  0000 C CNN
F 1 "R_POT_Dual_Separate" V 7345 4150 50  0000 C CNN
F 2 "TEST:P120KGP" H 7550 4150 50  0001 C CNN
F 3 "~" H 7550 4150 50  0001 C CNN
	2    7550 4150
	0    -1   -1   0   
$EndComp
$Comp
L Connector_Generic:Conn_01x02 J5
U 1 1
P 3650 4600
F 0 "J5" H 3570 4817 50  0000 C CNN
F 1 "Conn_01x02" H 3570 4726 50  0000 C CNN
F 2 "TEST:JST_PH_B2B-PH-K_02x1.5.00mm_Straight" H 3650 4600 50  0001 C CNN
F 3 "~" H 3650 4600 50  0001 C CNN
	1    3650 4600
	-1   0    0    -1  
$EndComp
$Comp
L power:GND #PWR0129
U 1 1
P 3950 4800
F 0 "#PWR0129" H 3950 4550 50  0001 C CNN
F 1 "GND" H 3955 4627 50  0000 C CNN
F 2 "" H 3950 4800 50  0001 C CNN
F 3 "" H 3950 4800 50  0001 C CNN
	1    3950 4800
	1    0    0    -1  
$EndComp
Wire Wire Line
	3950 4800 3950 4700
Wire Wire Line
	3950 4700 3850 4700
$Comp
L power:+12V #PWR0130
U 1 1
P 5200 4450
F 0 "#PWR0130" H 5200 4300 50  0001 C CNN
F 1 "+12V" H 5215 4623 50  0000 C CNN
F 2 "" H 5200 4450 50  0001 C CNN
F 3 "" H 5200 4450 50  0001 C CNN
	1    5200 4450
	1    0    0    -1  
$EndComp
$Comp
L Regulator_Linear:L7812 U2
U 1 1
P 4700 4600
F 0 "U2" H 4700 4842 50  0000 C CNN
F 1 "L7812" H 4700 4751 50  0000 C CNN
F 2 "TO_SOT_Packages_SMD:SOT-223-3_TabPin2" H 4725 4450 50  0001 L CIN
F 3 "http://www.st.com/content/ccc/resource/technical/document/datasheet/41/4f/b3/b0/12/d4/47/88/CD00000444.pdf/files/CD00000444.pdf/jcr:content/translations/en.CD00000444.pdf" H 4700 4550 50  0001 C CNN
	1    4700 4600
	-1   0    0    -1  
$EndComp
$Comp
L power:GND #PWR0131
U 1 1
P 4700 5000
F 0 "#PWR0131" H 4700 4750 50  0001 C CNN
F 1 "GND" H 4705 4827 50  0000 C CNN
F 2 "" H 4700 5000 50  0001 C CNN
F 3 "" H 4700 5000 50  0001 C CNN
	1    4700 5000
	1    0    0    -1  
$EndComp
Wire Wire Line
	4700 5000 4700 4900
Wire Wire Line
	5200 4600 5200 4450
$Comp
L Device:C C11
U 1 1
P 5200 4800
F 0 "C11" H 5085 4754 50  0000 R CNN
F 1 "1uF" H 5085 4845 50  0000 R CNN
F 2 "Capacitors_SMD:C_0805" H 5238 4650 50  0001 C CNN
F 3 "~" H 5200 4800 50  0001 C CNN
	1    5200 4800
	-1   0    0    1   
$EndComp
$Comp
L Device:C C10
U 1 1
P 4200 4850
F 0 "C10" H 4085 4804 50  0000 R CNN
F 1 "1uF" H 4085 4895 50  0000 R CNN
F 2 "Capacitors_SMD:C_0805" H 4238 4700 50  0001 C CNN
F 3 "~" H 4200 4850 50  0001 C CNN
	1    4200 4850
	-1   0    0    1   
$EndComp
Wire Wire Line
	5000 4600 5200 4600
Wire Wire Line
	5200 4650 5200 4600
Connection ~ 5200 4600
Wire Wire Line
	3850 4600 4200 4600
Wire Wire Line
	4200 4700 4200 4600
Connection ~ 4200 4600
Wire Wire Line
	4200 4600 4400 4600
$Comp
L power:GND #PWR0132
U 1 1
P 4200 5000
F 0 "#PWR0132" H 4200 4750 50  0001 C CNN
F 1 "GND" H 4205 4827 50  0000 C CNN
F 2 "" H 4200 5000 50  0001 C CNN
F 3 "" H 4200 5000 50  0001 C CNN
	1    4200 5000
	1    0    0    -1  
$EndComp
$Comp
L power:GND #PWR0133
U 1 1
P 5200 4950
F 0 "#PWR0133" H 5200 4700 50  0001 C CNN
F 1 "GND" H 5205 4777 50  0000 C CNN
F 2 "" H 5200 4950 50  0001 C CNN
F 3 "" H 5200 4950 50  0001 C CNN
	1    5200 4950
	1    0    0    -1  
$EndComp
Wire Wire Line
	3050 5300 3150 5300
Wire Wire Line
	3150 5400 3150 5300
Connection ~ 3150 5300
Wire Wire Line
	3150 5200 3150 5100
Wire Wire Line
	3150 5100 3050 5100
Connection ~ 3150 5200
$Comp
L Device:C C15
U 1 1
P 9700 5950
F 0 "C15" V 9952 5950 50  0000 C CNN
F 1 "1uF" V 9861 5950 50  0000 C CNN
F 2 "Capacitors_SMD:C_0805" H 9738 5800 50  0001 C CNN
F 3 "~" H 9700 5950 50  0001 C CNN
	1    9700 5950
	0    -1   -1   0   
$EndComp
$Comp
L Device:C C14
U 1 1
P 9700 5100
F 0 "C14" V 9952 5100 50  0000 C CNN
F 1 "1uF" V 9861 5100 50  0000 C CNN
F 2 "Capacitors_SMD:C_1206" H 9738 4950 50  0001 C CNN
F 3 "~" H 9700 5100 50  0001 C CNN
	1    9700 5100
	0    -1   -1   0   
$EndComp
Wire Wire Line
	9550 5950 9500 5950
Wire Wire Line
	9500 5950 9500 5550
Connection ~ 9500 5550
Wire Wire Line
	9500 5550 9550 5550
Wire Wire Line
	9500 5550 9500 5100
Wire Wire Line
	9500 5100 9550 5100
Wire Wire Line
	9850 5950 9900 5950
Wire Wire Line
	9900 5950 9900 5550
Connection ~ 9900 5550
Wire Wire Line
	9900 5550 9850 5550
Wire Wire Line
	9850 5100 9900 5100
Wire Wire Line
	9900 5100 9900 5550
$Comp
L Device:C C12
U 1 1
P 9700 2100
F 0 "C12" V 9952 2100 50  0000 C CNN
F 1 "1uF" V 9861 2100 50  0000 C CNN
F 2 "Capacitors_SMD:C_1206" H 9738 1950 50  0001 C CNN
F 3 "~" H 9700 2100 50  0001 C CNN
	1    9700 2100
	0    -1   -1   0   
$EndComp
$Comp
L Device:C C13
U 1 1
P 9700 2900
F 0 "C13" V 9952 2900 50  0000 C CNN
F 1 "1uF" V 9861 2900 50  0000 C CNN
F 2 "Capacitors_SMD:C_0805" H 9738 2750 50  0001 C CNN
F 3 "~" H 9700 2900 50  0001 C CNN
	1    9700 2900
	0    -1   -1   0   
$EndComp
Wire Wire Line
	9850 2900 9900 2900
Wire Wire Line
	9900 2900 9900 2500
Connection ~ 9900 2500
Wire Wire Line
	9900 2500 9850 2500
Wire Wire Line
	9550 2900 9500 2900
Wire Wire Line
	9500 2900 9500 2500
Connection ~ 9500 2500
Wire Wire Line
	9500 2500 9550 2500
Wire Wire Line
	9500 2500 9500 2100
Wire Wire Line
	9500 2100 9550 2100
Wire Wire Line
	9850 2100 9900 2100
Wire Wire Line
	9900 2100 9900 2500
$Comp
L Connector_Generic:Conn_01x01 MNT1
U 1 1
P 5500 6350
F 0 "MNT1" H 5420 6125 50  0000 C CNN
F 1 "Conn_01x01" H 5420 6216 50  0000 C CNN
F 2 "TEST:4mm Mount" H 5500 6350 50  0001 C CNN
F 3 "~" H 5500 6350 50  0001 C CNN
	1    5500 6350
	-1   0    0    1   
$EndComp
$Comp
L power:GND #PWR0134
U 1 1
P 5750 6400
F 0 "#PWR0134" H 5750 6150 50  0001 C CNN
F 1 "GND" H 5755 6227 50  0000 C CNN
F 2 "" H 5750 6400 50  0001 C CNN
F 3 "" H 5750 6400 50  0001 C CNN
	1    5750 6400
	1    0    0    -1  
$EndComp
Wire Wire Line
	5750 6400 5750 6350
Wire Wire Line
	5750 6350 5700 6350
$Comp
L Connector_Generic:Conn_01x01 MNT2
U 1 1
P 5500 6950
F 0 "MNT2" H 5420 6725 50  0000 C CNN
F 1 "Conn_01x01" H 5420 6816 50  0000 C CNN
F 2 "TEST:4mm Mount" H 5500 6950 50  0001 C CNN
F 3 "~" H 5500 6950 50  0001 C CNN
	1    5500 6950
	-1   0    0    1   
$EndComp
$Comp
L power:GND #PWR0135
U 1 1
P 5750 7000
F 0 "#PWR0135" H 5750 6750 50  0001 C CNN
F 1 "GND" H 5755 6827 50  0000 C CNN
F 2 "" H 5750 7000 50  0001 C CNN
F 3 "" H 5750 7000 50  0001 C CNN
	1    5750 7000
	1    0    0    -1  
$EndComp
Wire Wire Line
	5750 7000 5750 6950
Wire Wire Line
	5750 6950 5700 6950
$Comp
L Connector_Generic:Conn_01x01 MNT3
U 1 1
P 5500 7550
F 0 "MNT3" H 5420 7325 50  0000 C CNN
F 1 "Conn_01x01" H 5420 7416 50  0000 C CNN
F 2 "TEST:4mm Mount" H 5500 7550 50  0001 C CNN
F 3 "~" H 5500 7550 50  0001 C CNN
	1    5500 7550
	-1   0    0    1   
$EndComp
$Comp
L power:GND #PWR0136
U 1 1
P 5750 7600
F 0 "#PWR0136" H 5750 7350 50  0001 C CNN
F 1 "GND" H 5755 7427 50  0000 C CNN
F 2 "" H 5750 7600 50  0001 C CNN
F 3 "" H 5750 7600 50  0001 C CNN
	1    5750 7600
	1    0    0    -1  
$EndComp
Wire Wire Line
	5750 7600 5750 7550
Wire Wire Line
	5750 7550 5700 7550
$Comp
L Connector_Generic:Conn_01x02 POWERIN1
U 1 1
P 2400 1900
F 0 "POWERIN1" H 2320 1575 50  0000 C CNN
F 1 "Conn_01x01" H 2320 1666 50  0000 C CNN
F 2 "Pin_Headers:Pin_Header_Straight_1x02_Pitch2.54mm" H 2400 1900 50  0001 C CNN
F 3 "~" H 2400 1900 50  0001 C CNN
	1    2400 1900
	-1   0    0    -1  
$EndComp
Wire Wire Line
	2600 1900 2950 1900
Wire Wire Line
	2950 1900 2950 2650
Connection ~ 2950 2650
Wire Wire Line
	2950 2650 3100 2650
$Comp
L power:GND #PWR0137
U 1 1
P 2800 2100
F 0 "#PWR0137" H 2800 1850 50  0001 C CNN
F 1 "GND" H 2805 1927 50  0000 C CNN
F 2 "" H 2800 2100 50  0001 C CNN
F 3 "" H 2800 2100 50  0001 C CNN
	1    2800 2100
	1    0    0    -1  
$EndComp
Wire Wire Line
	2800 2100 2800 2000
Wire Wire Line
	2800 2000 2600 2000
$EndSCHEMATC
